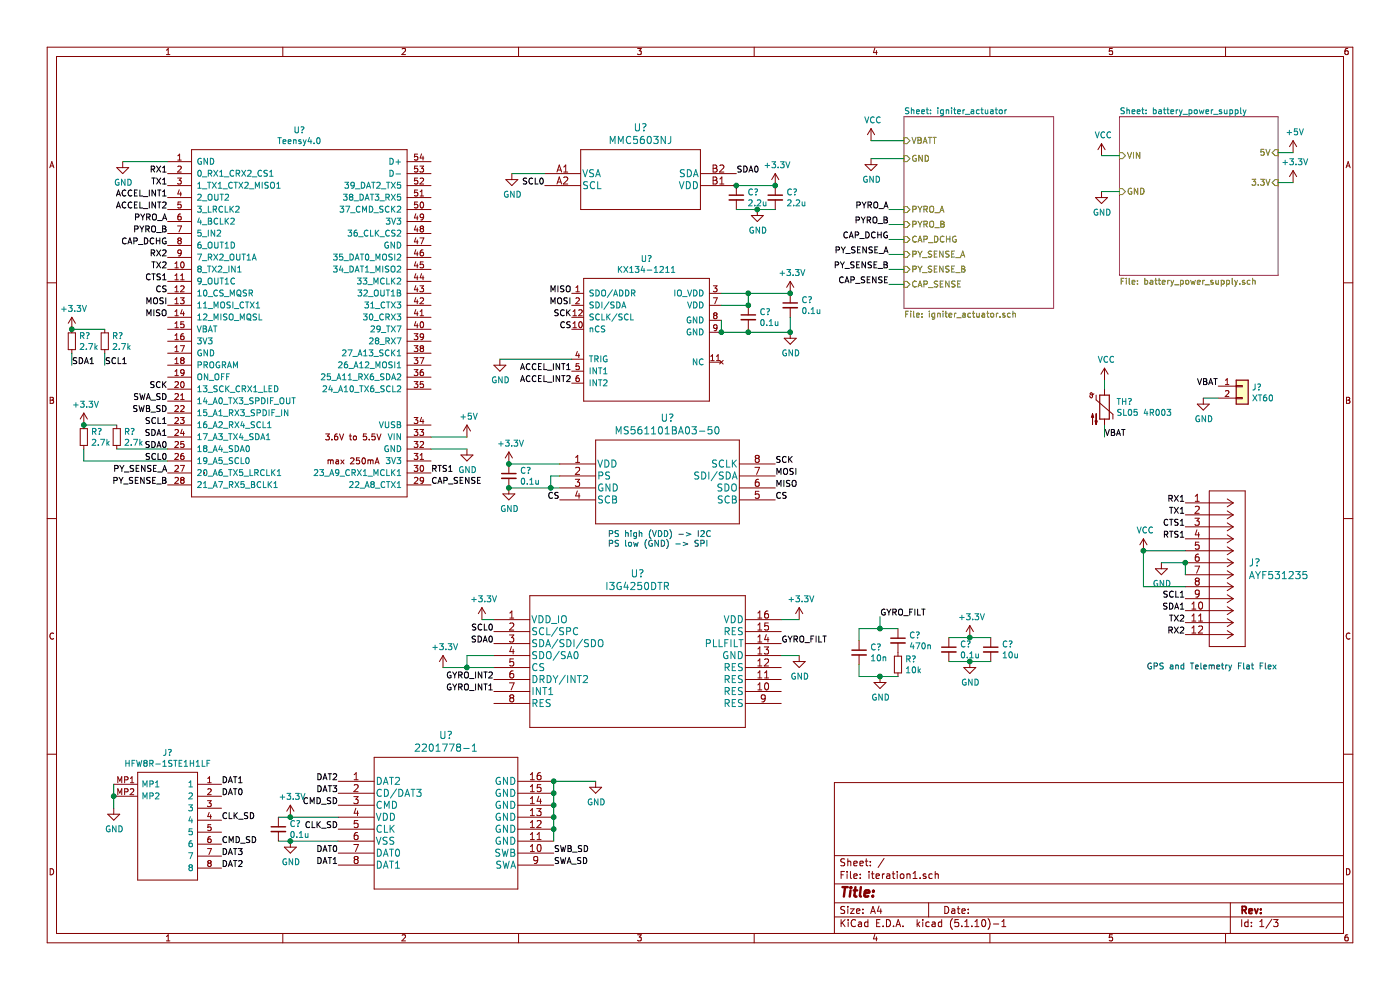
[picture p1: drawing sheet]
EESchema Schematic File Version 4
EELAYER 30 0
EELAYER END
$Descr A4 11693 8268
encoding utf-8
Sheet 1 3
Title ""
Date ""
Rev ""
Comp ""
Comment1 ""
Comment2 ""
Comment3 ""
Comment4 ""
$EndDescr
$Sheet
S 9350 975  1325 1325
U 60C5E9F6
F0 "battery_power_supply" 50
F1 "battery_power_supply.sch" 50
F2 "VIN" I L 9350 1300 50 
F3 "GND" I L 9350 1600 50 
F4 "5V" I R 10675 1275 50 
F5 "3.3V" I R 10675 1525 50 
$EndSheet
$Comp
L teensy:Teensy4.0 U?
U 1 1
P 2500 2700
F 0 "U?" H 2500 4315 50  0000 C CNN
F 1 "Teensy4.0" H 2500 4224 50  0000 C CNN
F 2 "" H 2100 2900 50  0001 C CNN
F 3 "" H 2100 2900 50  0001 C CNN
	1    2500 2700
	1    0    0    -1  
$EndComp
$Comp
L power:GND #PWR?
U 1 1
P 9200 1600
F 0 "#PWR?" H 9200 1350 50  0001 C CNN
F 1 "GND" H 9205 1427 50  0000 C CNN
F 2 "" H 9200 1600 50  0001 C CNN
F 3 "" H 9200 1600 50  0001 C CNN
	1    9200 1600
	1    0    0    -1  
$EndComp
$Comp
L power:+5V #PWR?
U 1 1
P 10800 1275
F 0 "#PWR?" H 10800 1125 50  0001 C CNN
F 1 "+5V" H 10815 1448 50  0000 C CNN
F 2 "" H 10800 1275 50  0001 C CNN
F 3 "" H 10800 1275 50  0001 C CNN
	1    10800 1275
	1    0    0    -1  
$EndComp
$Comp
L power:+3.3V #PWR?
U 1 1
P 10800 1525
F 0 "#PWR?" H 10800 1375 50  0001 C CNN
F 1 "+3.3V" H 10815 1698 50  0000 C CNN
F 2 "" H 10800 1525 50  0001 C CNN
F 3 "" H 10800 1525 50  0001 C CNN
	1    10800 1525
	1    0    0    -1  
$EndComp
Wire Wire Line
	10675 1275 10800 1275
Wire Wire Line
	10675 1525 10800 1525
Wire Wire Line
	9200 1600 9350 1600
$Comp
L power:VCC #PWR?
U 1 1
P 9200 1300
F 0 "#PWR?" H 9200 1150 50  0001 C CNN
F 1 "VCC" H 9215 1473 50  0000 C CNN
F 2 "" H 9200 1300 50  0001 C CNN
F 3 "" H 9200 1300 50  0001 C CNN
	1    9200 1300
	1    0    0    -1  
$EndComp
Wire Wire Line
	9200 1300 9350 1300
$Comp
L power:GND #PWR?
U 1 1
P 1025 1350
F 0 "#PWR?" H 1025 1100 50  0001 C CNN
F 1 "GND" H 1030 1177 50  0000 C CNN
F 2 "" H 1025 1350 50  0001 C CNN
F 3 "" H 1025 1350 50  0001 C CNN
	1    1025 1350
	1    0    0    -1  
$EndComp
Wire Wire Line
	1025 1350 1400 1350
$Comp
L power:GND #PWR?
U 1 1
P 3900 3750
F 0 "#PWR?" H 3900 3500 50  0001 C CNN
F 1 "GND" H 3905 3577 50  0000 C CNN
F 2 "" H 3900 3750 50  0001 C CNN
F 3 "" H 3900 3750 50  0001 C CNN
	1    3900 3750
	1    0    0    -1  
$EndComp
$Comp
L power:+5V #PWR?
U 1 1
P 3900 3650
F 0 "#PWR?" H 3900 3500 50  0001 C CNN
F 1 "+5V" H 3915 3823 50  0000 C CNN
F 2 "" H 3900 3650 50  0001 C CNN
F 3 "" H 3900 3650 50  0001 C CNN
	1    3900 3650
	1    0    0    -1  
$EndComp
$Comp
L symbols:MMC5603NJ U?
U 1 1
P 4550 1450
F 0 "U?" H 5350 1837 60  0000 C CNN
F 1 "MMC5603NJ" H 5350 1731 60  0000 C CNN
F 2 "WLP4_0P82X0P82_MEM" H 5350 1690 60  0001 C CNN
F 3 "" H 4550 1450 60  0000 C CNN
	1    4550 1450
	1    0    0    -1  
$EndComp
$Comp
L power:GND #PWR?
U 1 1
P 4275 1450
F 0 "#PWR?" H 4275 1200 50  0001 C CNN
F 1 "GND" H 4280 1277 50  0000 C CNN
F 2 "" H 4275 1450 50  0001 C CNN
F 3 "" H 4275 1450 50  0001 C CNN
	1    4275 1450
	1    0    0    -1  
$EndComp
Wire Wire Line
	4275 1450 4550 1450
$Comp
L power:+3.3V #PWR?
U 1 1
P 6475 1550
F 0 "#PWR?" H 6475 1400 50  0001 C CNN
F 1 "+3.3V" H 6490 1723 50  0000 C CNN
F 2 "" H 6475 1550 50  0001 C CNN
F 3 "" H 6475 1550 50  0001 C CNN
	1    6475 1550
	1    0    0    -1  
$EndComp
$Comp
L Device:R_Small R?
U 1 1
P 975 3650
F 0 "R?" H 1034 3696 50  0000 L CNN
F 1 "2.7k" H 1034 3605 50  0000 L CNN
F 2 "" H 975 3650 50  0001 C CNN
F 3 "~" H 975 3650 50  0001 C CNN
	1    975  3650
	1    0    0    -1  
$EndComp
$Comp
L Device:R_Small R?
U 1 1
P 700 3650
F 0 "R?" H 759 3696 50  0000 L CNN
F 1 "2.7k" H 759 3605 50  0000 L CNN
F 2 "" H 700 3650 50  0001 C CNN
F 3 "~" H 700 3650 50  0001 C CNN
	1    700  3650
	1    0    0    -1  
$EndComp
$Comp
L symbols:KX134-1211 U?
U 1 1
P 5425 2850
F 0 "U?" H 5400 3540 50  0000 C CNN
F 1 "KX134-1211" H 5400 3449 50  0000 C CNN
F 2 "" H 5425 3575 50  0001 C CNN
F 3 "" H 5425 3575 50  0001 C CNN
	1    5425 2850
	1    0    0    -1  
$EndComp
$Comp
L power:+3.3V #PWR?
U 1 1
P 6600 2450
F 0 "#PWR?" H 6600 2300 50  0001 C CNN
F 1 "+3.3V" H 6615 2623 50  0000 C CNN
F 2 "" H 6600 2450 50  0001 C CNN
F 3 "" H 6600 2450 50  0001 C CNN
	1    6600 2450
	1    0    0    -1  
$EndComp
Wire Wire Line
	6025 2675 6025 2775
$Comp
L Device:C_Small C?
U 1 1
P 6250 2650
F 0 "C?" H 6342 2696 50  0000 L CNN
F 1 "0.1u" H 6342 2605 50  0000 L CNN
F 2 "" H 6250 2650 50  0001 C CNN
F 3 "~" H 6250 2650 50  0001 C CNN
	1    6250 2650
	1    0    0    -1  
$EndComp
$Comp
L Device:C_Small C?
U 1 1
P 6600 2550
F 0 "C?" H 6692 2596 50  0000 L CNN
F 1 "0.1u" H 6692 2505 50  0000 L CNN
F 2 "" H 6600 2550 50  0001 C CNN
F 3 "~" H 6600 2550 50  0001 C CNN
	1    6600 2550
	1    0    0    -1  
$EndComp
Wire Wire Line
	6025 2450 6250 2450
Wire Wire Line
	6025 2550 6250 2550
Wire Wire Line
	6250 2450 6250 2550
Connection ~ 6250 2450
Connection ~ 6250 2550
Wire Wire Line
	6250 2750 6250 2775
Wire Wire Line
	6250 2775 6025 2775
Connection ~ 6025 2775
Wire Wire Line
	6600 2650 6600 2775
Wire Wire Line
	6600 2775 6250 2775
Connection ~ 6250 2775
Connection ~ 6600 2450
Wire Wire Line
	6250 2450 6600 2450
$Comp
L power:GND #PWR?
U 1 1
P 4175 3000
F 0 "#PWR?" H 4175 2750 50  0001 C CNN
F 1 "GND" H 4180 2827 50  0000 C CNN
F 2 "" H 4175 3000 50  0001 C CNN
F 3 "" H 4175 3000 50  0001 C CNN
	1    4175 3000
	1    0    0    -1  
$EndComp
$Comp
L power:GND #PWR?
U 1 1
P 6600 2775
F 0 "#PWR?" H 6600 2525 50  0001 C CNN
F 1 "GND" H 6605 2602 50  0000 C CNN
F 2 "" H 6600 2775 50  0001 C CNN
F 3 "" H 6600 2775 50  0001 C CNN
	1    6600 2775
	1    0    0    -1  
$EndComp
Connection ~ 6600 2775
$Comp
L symbols:MS561101BA03-50 U?
U 1 1
P 5575 4075
F 0 "U?" H 5575 4662 60  0000 C CNN
F 1 "MS561101BA03-50" H 5575 4556 60  0000 C CNN
F 2 "SON8_MS5611_TEC" H 5575 4515 60  0001 C CNN
F 3 "" H 5575 4075 60  0000 C CNN
	1    5575 4075
	1    0    0    -1  
$EndComp
$Comp
L power:+3.3V #PWR?
U 1 1
P 4250 3875
F 0 "#PWR?" H 4250 3725 50  0001 C CNN
F 1 "+3.3V" H 4265 4048 50  0000 C CNN
F 2 "" H 4250 3875 50  0001 C CNN
F 3 "" H 4250 3875 50  0001 C CNN
	1    4250 3875
	1    0    0    -1  
$EndComp
Wire Wire Line
	4250 3875 4675 3875
$Comp
L power:GND #PWR?
U 1 1
P 4250 4075
F 0 "#PWR?" H 4250 3825 50  0001 C CNN
F 1 "GND" H 4255 3902 50  0000 C CNN
F 2 "" H 4250 4075 50  0001 C CNN
F 3 "" H 4250 4075 50  0001 C CNN
	1    4250 4075
	1    0    0    -1  
$EndComp
$Comp
L Device:C_Small C?
U 1 1
P 4250 3975
F 0 "C?" H 4342 4021 50  0000 L CNN
F 1 "0.1u" H 4342 3930 50  0000 L CNN
F 2 "" H 4250 3975 50  0001 C CNN
F 3 "~" H 4250 3975 50  0001 C CNN
	1    4250 3975
	1    0    0    -1  
$EndComp
Connection ~ 4250 3875
Wire Wire Line
	4250 4075 4600 4075
Connection ~ 4250 4075
Wire Wire Line
	4675 3975 4600 3975
Wire Wire Line
	4600 3975 4600 4075
Connection ~ 4600 4075
Wire Wire Line
	4600 4075 4675 4075
Text Notes 5075 4575 0    50   ~ 0
PS high (VDD) -> I2C\nPS low (GND) -> SPI
$Comp
L symbols:I3G4250DTR U?
U 1 1
P 4125 5175
F 0 "U?" H 5325 5562 60  0000 C CNN
F 1 "I3G4250DTR" H 5325 5456 60  0000 C CNN
F 2 "LGA-16_4X4X1_STM" H 5325 5415 60  0001 C CNN
F 3 "" H 4125 5175 60  0000 C CNN
	1    4125 5175
	1    0    0    -1  
$EndComp
$Comp
L power:+3.3V #PWR?
U 1 1
P 4025 5175
F 0 "#PWR?" H 4025 5025 50  0001 C CNN
F 1 "+3.3V" H 4040 5348 50  0000 C CNN
F 2 "" H 4025 5175 50  0001 C CNN
F 3 "" H 4025 5175 50  0001 C CNN
	1    4025 5175
	1    0    0    -1  
$EndComp
Wire Wire Line
	4025 5175 4125 5175
$Comp
L power:+3.3V #PWR?
U 1 1
P 8100 5325
F 0 "#PWR?" H 8100 5175 50  0001 C CNN
F 1 "+3.3V" H 8115 5498 50  0000 C CNN
F 2 "" H 8100 5325 50  0001 C CNN
F 3 "" H 8100 5325 50  0001 C CNN
	1    8100 5325
	1    0    0    -1  
$EndComp
$Comp
L Device:C_Small C?
U 1 1
P 7925 5425
F 0 "C?" H 8017 5471 50  0000 L CNN
F 1 "0.1u" H 8017 5380 50  0000 L CNN
F 2 "" H 7925 5425 50  0001 C CNN
F 3 "~" H 7925 5425 50  0001 C CNN
	1    7925 5425
	1    0    0    -1  
$EndComp
$Comp
L Device:C_Small C?
U 1 1
P 8275 5425
F 0 "C?" H 8367 5471 50  0000 L CNN
F 1 "10u" H 8367 5380 50  0000 L CNN
F 2 "" H 8275 5425 50  0001 C CNN
F 3 "~" H 8275 5425 50  0001 C CNN
	1    8275 5425
	1    0    0    -1  
$EndComp
Wire Wire Line
	8275 5325 8100 5325
Connection ~ 8100 5325
Wire Wire Line
	8100 5325 7925 5325
Wire Wire Line
	7925 5525 8100 5525
$Comp
L power:GND #PWR?
U 1 1
P 8100 5525
F 0 "#PWR?" H 8100 5275 50  0001 C CNN
F 1 "GND" H 8105 5352 50  0000 C CNN
F 2 "" H 8100 5525 50  0001 C CNN
F 3 "" H 8100 5525 50  0001 C CNN
	1    8100 5525
	1    0    0    -1  
$EndComp
Connection ~ 8100 5525
Wire Wire Line
	8100 5525 8275 5525
$Comp
L power:GND #PWR?
U 1 1
P 6675 5475
F 0 "#PWR?" H 6675 5225 50  0001 C CNN
F 1 "GND" H 6680 5302 50  0000 C CNN
F 2 "" H 6675 5475 50  0001 C CNN
F 3 "" H 6675 5475 50  0001 C CNN
	1    6675 5475
	1    0    0    -1  
$EndComp
Wire Wire Line
	6675 5475 6525 5475
Wire Wire Line
	6675 5175 6525 5175
$Comp
L power:+3.3V #PWR?
U 1 1
P 6675 5175
F 0 "#PWR?" H 6675 5025 50  0001 C CNN
F 1 "+3.3V" H 6690 5348 50  0000 C CNN
F 2 "" H 6675 5175 50  0001 C CNN
F 3 "" H 6675 5175 50  0001 C CNN
	1    6675 5175
	1    0    0    -1  
$EndComp
$Comp
L power:+3.3V #PWR?
U 1 1
P 3700 5575
F 0 "#PWR?" H 3700 5425 50  0001 C CNN
F 1 "+3.3V" H 3715 5748 50  0000 C CNN
F 2 "" H 3700 5575 50  0001 C CNN
F 3 "" H 3700 5575 50  0001 C CNN
	1    3700 5575
	1    0    0    -1  
$EndComp
Wire Wire Line
	3700 5575 3900 5575
$Comp
L Device:Thermistor_NTC TH?
U 1 1
P 9225 3400
F 0 "TH?" H 9323 3446 50  0000 L CNN
F 1 "SL05 4R003" H 9323 3355 50  0000 L CNN
F 2 "" H 9225 3450 50  0001 C CNN
F 3 "~" H 9225 3450 50  0001 C CNN
	1    9225 3400
	1    0    0    -1  
$EndComp
$Comp
L power:VCC #PWR?
U 1 1
P 9225 3175
F 0 "#PWR?" H 9225 3025 50  0001 C CNN
F 1 "VCC" H 9240 3348 50  0000 C CNN
F 2 "" H 9225 3175 50  0001 C CNN
F 3 "" H 9225 3175 50  0001 C CNN
	1    9225 3175
	1    0    0    -1  
$EndComp
Wire Wire Line
	9225 3175 9225 3250
Text Label 9225 3650 0    50   ~ 0
VBAT
Wire Wire Line
	9225 3650 9225 3550
$Comp
L Connector_Generic:Conn_01x02 J?
U 1 1
P 10375 3225
F 0 "J?" H 10455 3217 50  0000 L CNN
F 1 "XT60" H 10455 3126 50  0000 L CNN
F 2 "" H 10375 3225 50  0001 C CNN
F 3 "~" H 10375 3225 50  0001 C CNN
	1    10375 3225
	1    0    0    -1  
$EndComp
Text Label 10175 3225 2    50   ~ 0
VBAT
$Comp
L symbols:HFW8R-1STE1H1LF J?
U 1 1
P 1400 6750
F 0 "J?" H 1400 7215 50  0000 C CNN
F 1 "HFW8R-1STE1H1LF" H 1400 7124 50  0000 C CNN
F 2 "HFW8R1STE1H1LF" H 1100 7150 50  0001 L CNN
F 3 "https://www.amphenol-icc.com/media/wysiwyg/files/documentation/datasheet/flex/flexconnectors_100mm.pdf" H 1600 7400 50  0001 L CNN
	1    1400 6750
	1    0    0    -1  
$EndComp
$Comp
L symbols:2201778-1 U?
U 1 1
P 2825 6525
F 0 "U?" H 3725 6912 60  0000 C CNN
F 1 "2201778-1" H 3725 6806 60  0000 C CNN
F 2 "2201778-1_TEC" H 3725 6765 60  0001 C CNN
F 3 "" H 2825 6525 60  0000 C CNN
	1    2825 6525
	1    0    0    -1  
$EndComp
Text Label 1850 6550 0    50   ~ 0
DAT1
Text Label 1850 6650 0    50   ~ 0
DAT0
Text Label 1850 6850 0    50   ~ 0
CLK_SD
Text Label 1850 7050 0    50   ~ 0
CMD_SD
Text Label 1850 7150 0    50   ~ 0
DAT3
Text Label 1850 7250 0    50   ~ 0
DAT2
Text Label 2825 6525 2    50   ~ 0
DAT2
Text Label 2825 6625 2    50   ~ 0
DAT3
Text Label 2825 6725 2    50   ~ 0
CMD_SD
Text Label 2825 6925 2    50   ~ 0
CLK_SD
Text Label 2825 7125 2    50   ~ 0
DAT0
Text Label 2825 7225 2    50   ~ 0
DAT1
$Comp
L power:GND #PWR?
U 1 1
P 2425 7025
F 0 "#PWR?" H 2425 6775 50  0001 C CNN
F 1 "GND" H 2430 6852 50  0000 C CNN
F 2 "" H 2425 7025 50  0001 C CNN
F 3 "" H 2425 7025 50  0001 C CNN
	1    2425 7025
	1    0    0    -1  
$EndComp
Wire Wire Line
	2425 7025 2825 7025
$Comp
L power:GND #PWR?
U 1 1
P 950 6750
F 0 "#PWR?" H 950 6500 50  0001 C CNN
F 1 "GND" H 955 6577 50  0000 C CNN
F 2 "" H 950 6750 50  0001 C CNN
F 3 "" H 950 6750 50  0001 C CNN
	1    950  6750
	1    0    0    -1  
$EndComp
Wire Wire Line
	950  6750 950  6650
Connection ~ 950  6650
Wire Wire Line
	950  6650 950  6550
$Comp
L power:GND #PWR?
U 1 1
P 4975 6525
F 0 "#PWR?" H 4975 6275 50  0001 C CNN
F 1 "GND" H 4980 6352 50  0000 C CNN
F 2 "" H 4975 6525 50  0001 C CNN
F 3 "" H 4975 6525 50  0001 C CNN
	1    4975 6525
	1    0    0    -1  
$EndComp
Wire Wire Line
	4625 7025 4625 6925
Connection ~ 4625 6625
Wire Wire Line
	4625 6625 4625 6525
Connection ~ 4625 6725
Wire Wire Line
	4625 6725 4625 6625
Connection ~ 4625 6825
Wire Wire Line
	4625 6825 4625 6725
Connection ~ 4625 6925
Wire Wire Line
	4625 6925 4625 6825
$Comp
L Device:C_Small C?
U 1 1
P 2325 6925
F 0 "C?" H 2417 6971 50  0000 L CNN
F 1 "0.1u" H 2417 6880 50  0000 L CNN
F 2 "" H 2325 6925 50  0001 C CNN
F 3 "~" H 2325 6925 50  0001 C CNN
	1    2325 6925
	1    0    0    -1  
$EndComp
$Comp
L power:+3.3V #PWR?
U 1 1
P 2425 6825
F 0 "#PWR?" H 2425 6675 50  0001 C CNN
F 1 "+3.3V" H 2440 6998 50  0000 C CNN
F 2 "" H 2425 6825 50  0001 C CNN
F 3 "" H 2425 6825 50  0001 C CNN
	1    2425 6825
	1    0    0    -1  
$EndComp
Wire Wire Line
	2425 6825 2825 6825
Wire Wire Line
	2325 6825 2425 6825
Connection ~ 2425 6825
Wire Wire Line
	2325 7025 2425 7025
Connection ~ 2425 7025
Text Label 1400 1450 2    50   ~ 0
RX1
Text Label 1400 1550 2    50   ~ 0
TX1
Text Label 1400 2150 2    50   ~ 0
RX2
Text Label 1400 2250 2    50   ~ 0
TX2
Text Label 1400 2550 2    50   ~ 0
MOSI
Text Label 1400 2650 2    50   ~ 0
MISO
Text Label 1400 2450 2    50   ~ 0
CS
Text Label 1400 3250 2    50   ~ 0
SCK
Text Label 1400 3750 2    50   ~ 0
SDA0
Text Label 1400 3850 2    50   ~ 0
SCL0
Wire Wire Line
	4125 5475 3900 5475
Wire Wire Line
	3900 5475 3900 5575
Connection ~ 3900 5575
Wire Wire Line
	3900 5575 4125 5575
Text Label 4775 2450 2    50   ~ 0
MISO
Text Label 4775 2550 2    50   ~ 0
MOSI
Text Label 4775 2650 2    50   ~ 0
SCK
Text Label 4775 2750 2    50   ~ 0
CS
Text Label 1400 1650 2    50   ~ 0
ACCEL_INT1
Text Label 1400 1750 2    50   ~ 0
ACCEL_INT2
Text Label 4775 3100 2    50   ~ 0
ACCEL_INT1
Text Label 4775 3200 2    50   ~ 0
ACCEL_INT2
Wire Wire Line
	4175 3000 4775 3000
Text Label 6475 3975 0    50   ~ 0
MOSI
Text Label 6475 4075 0    50   ~ 0
MISO
Text Label 6475 3875 0    50   ~ 0
SCK
Text Label 6475 4175 0    50   ~ 0
CS
Text Label 4675 4175 2    50   ~ 0
CS
Text Label 6150 1450 0    50   ~ 0
SDA0
Text Label 4550 1550 2    50   ~ 0
SCL0
Text Label 4125 5275 2    50   ~ 0
SCL0
Text Label 4125 5375 2    50   ~ 0
SDA0
Text Label 4125 5675 2    50   ~ 0
GYRO_INT2
Text Label 4125 5775 2    50   ~ 0
GYRO_INT1
$Comp
L Device:C_Small C?
U 1 1
P 7175 5450
F 0 "C?" H 7267 5496 50  0000 L CNN
F 1 "10n" H 7267 5405 50  0000 L CNN
F 2 "" H 7175 5450 50  0001 C CNN
F 3 "~" H 7175 5450 50  0001 C CNN
	1    7175 5450
	1    0    0    -1  
$EndComp
$Comp
L Device:C_Small C?
U 1 1
P 7500 5350
F 0 "C?" H 7592 5396 50  0000 L CNN
F 1 "470n" H 7592 5305 50  0000 L CNN
F 2 "" H 7500 5350 50  0001 C CNN
F 3 "~" H 7500 5350 50  0001 C CNN
	1    7500 5350
	1    0    0    -1  
$EndComp
$Comp
L Device:R_Small R?
U 1 1
P 7500 5550
F 0 "R?" H 7559 5596 50  0000 L CNN
F 1 "10k" H 7559 5505 50  0000 L CNN
F 2 "" H 7500 5550 50  0001 C CNN
F 3 "~" H 7500 5550 50  0001 C CNN
	1    7500 5550
	1    0    0    -1  
$EndComp
Wire Wire Line
	7175 5350 7175 5250
Wire Wire Line
	7175 5250 7350 5250
Wire Wire Line
	7175 5550 7175 5650
Wire Wire Line
	7175 5650 7350 5650
$Comp
L power:GND #PWR?
U 1 1
P 7350 5650
F 0 "#PWR?" H 7350 5400 50  0001 C CNN
F 1 "GND" H 7355 5477 50  0000 C CNN
F 2 "" H 7350 5650 50  0001 C CNN
F 3 "" H 7350 5650 50  0001 C CNN
	1    7350 5650
	1    0    0    -1  
$EndComp
Connection ~ 7350 5650
Wire Wire Line
	7350 5650 7500 5650
Text Label 6525 5375 0    50   ~ 0
GYRO_FILT
Text Label 7350 5150 0    50   ~ 0
GYRO_FILT
Wire Wire Line
	7350 5150 7350 5250
Connection ~ 7350 5250
Wire Wire Line
	7350 5250 7500 5250
Wire Wire Line
	975  3750 1400 3750
Wire Wire Line
	700  3850 1400 3850
Wire Wire Line
	700  3550 975  3550
Wire Wire Line
	700  3750 700  3850
Connection ~ 700  3550
$Comp
L power:+3.3V #PWR?
U 1 1
P 700 3550
F 0 "#PWR?" H 700 3400 50  0001 C CNN
F 1 "+3.3V" H 715 3723 50  0000 C CNN
F 2 "" H 700 3550 50  0001 C CNN
F 3 "" H 700 3550 50  0001 C CNN
	1    700  3550
	1    0    0    -1  
$EndComp
Wire Wire Line
	6325 1750 6475 1750
Connection ~ 6325 1750
$Comp
L power:GND #PWR?
U 1 1
P 6325 1750
F 0 "#PWR?" H 6325 1500 50  0001 C CNN
F 1 "GND" H 6330 1577 50  0000 C CNN
F 2 "" H 6325 1750 50  0001 C CNN
F 3 "" H 6325 1750 50  0001 C CNN
	1    6325 1750
	1    0    0    -1  
$EndComp
Wire Wire Line
	6150 1750 6325 1750
$Comp
L Device:C_Small C?
U 1 1
P 6150 1650
F 0 "C?" H 6242 1696 50  0000 L CNN
F 1 "2.2u" H 6242 1605 50  0000 L CNN
F 2 "" H 6150 1650 50  0001 C CNN
F 3 "~" H 6150 1650 50  0001 C CNN
	1    6150 1650
	1    0    0    -1  
$EndComp
$Comp
L Device:C_Small C?
U 1 1
P 6475 1650
F 0 "C?" H 6567 1696 50  0000 L CNN
F 1 "2.2u" H 6567 1605 50  0000 L CNN
F 2 "" H 6475 1650 50  0001 C CNN
F 3 "~" H 6475 1650 50  0001 C CNN
	1    6475 1650
	1    0    0    -1  
$EndComp
Connection ~ 6150 1550
Wire Wire Line
	6150 1550 6475 1550
Connection ~ 6475 1550
Wire Wire Line
	4625 6525 4975 6525
Connection ~ 4625 6525
Text Label 4625 7225 0    50   ~ 0
SWA_SD
Text Label 4625 7125 0    50   ~ 0
SWB_SD
Text Label 1400 3350 2    50   ~ 0
SWA_SD
Text Label 1400 3450 2    50   ~ 0
SWB_SD
$Sheet
S 7550 975  1250 1600
U 60C5ED9B
F0 "igniter_actuator" 50
F1 "igniter_actuator.sch" 50
F2 "VBATT" I L 7550 1175 50 
F3 "GND" I L 7550 1325 50 
F4 "PYRO_A" I L 7550 1750 50 
F5 "PYRO_B" I L 7550 1875 50 
F6 "CAP_DCHG" I L 7550 2000 50 
F7 "PY_SENSE_A" I L 7550 2125 50 
F8 "PY_SENSE_B" I L 7550 2250 50 
F9 "CAP_SENSE" I L 7550 2375 50 
$EndSheet
$Comp
L power:VCC #PWR?
U 1 1
P 7275 1175
F 0 "#PWR?" H 7275 1025 50  0001 C CNN
F 1 "VCC" H 7290 1348 50  0000 C CNN
F 2 "" H 7275 1175 50  0001 C CNN
F 3 "" H 7275 1175 50  0001 C CNN
	1    7275 1175
	1    0    0    -1  
$EndComp
Wire Wire Line
	7275 1175 7550 1175
Wire Wire Line
	7550 1325 7275 1325
$Comp
L power:GND #PWR?
U 1 1
P 7275 1325
F 0 "#PWR?" H 7275 1075 50  0001 C CNN
F 1 "GND" H 7280 1152 50  0000 C CNN
F 2 "" H 7275 1325 50  0001 C CNN
F 3 "" H 7275 1325 50  0001 C CNN
	1    7275 1325
	1    0    0    -1  
$EndComp
Text Label 7425 1750 2    50   ~ 0
PYRO_A
Text Label 7425 1875 2    50   ~ 0
PYRO_B
Text Label 7425 2000 2    50   ~ 0
CAP_DCHG
Text Label 7425 2125 2    50   ~ 0
PY_SENSE_A
Text Label 7425 2250 2    50   ~ 0
PY_SENSE_B
Wire Wire Line
	7425 1750 7550 1750
Wire Wire Line
	7425 1875 7550 1875
Wire Wire Line
	7425 2000 7550 2000
Wire Wire Line
	7425 2125 7550 2125
Wire Wire Line
	7425 2250 7550 2250
Text Label 1400 1850 2    50   ~ 0
PYRO_A
Text Label 1400 1950 2    50   ~ 0
PYRO_B
Text Label 1400 2050 2    50   ~ 0
CAP_DCHG
Text Label 1400 3950 2    50   ~ 0
PY_SENSE_A
Text Label 1400 4050 2    50   ~ 0
PY_SENSE_B
Text Label 7425 2375 2    50   ~ 0
CAP_SENSE
Wire Wire Line
	7425 2375 7550 2375
Text Label 3600 4050 0    50   ~ 0
CAP_SENSE
Text Label 9900 4200 2    50   ~ 0
RX1
Text Label 9900 4300 2    50   ~ 0
TX1
Text Label 9900 4400 2    50   ~ 0
CTS1
Text Label 9900 4500 2    50   ~ 0
RTS1
Text Label 9900 5300 2    50   ~ 0
RX2
Text Label 9900 5200 2    50   ~ 0
TX2
Text Label 9900 5100 2    50   ~ 0
SDA1
Text Label 9900 5000 2    50   ~ 0
SCL1
$Comp
L Device:R_Small R?
U 1 1
P 875 2850
F 0 "R?" H 934 2896 50  0000 L CNN
F 1 "2.7k" H 934 2805 50  0000 L CNN
F 2 "" H 875 2850 50  0001 C CNN
F 3 "~" H 875 2850 50  0001 C CNN
	1    875  2850
	1    0    0    -1  
$EndComp
$Comp
L Device:R_Small R?
U 1 1
P 600 2850
F 0 "R?" H 659 2896 50  0000 L CNN
F 1 "2.7k" H 659 2805 50  0000 L CNN
F 2 "" H 600 2850 50  0001 C CNN
F 3 "~" H 600 2850 50  0001 C CNN
	1    600  2850
	1    0    0    -1  
$EndComp
Wire Wire Line
	600  2750 875  2750
Wire Wire Line
	600  2950 600  3050
Connection ~ 600  2750
$Comp
L power:+3.3V #PWR?
U 1 1
P 600 2750
F 0 "#PWR?" H 600 2600 50  0001 C CNN
F 1 "+3.3V" H 615 2923 50  0000 C CNN
F 2 "" H 600 2750 50  0001 C CNN
F 3 "" H 600 2750 50  0001 C CNN
	1    600  2750
	1    0    0    -1  
$EndComp
Text Label 1400 3550 2    50   ~ 0
SCL1
Text Label 1400 3650 2    50   ~ 0
SDA1
Text Label 600  3050 0    50   ~ 0
SDA1
Text Label 875  3050 0    50   ~ 0
SCL1
Wire Wire Line
	875  3050 875  2950
$Comp
L power:GND #PWR?
U 1 1
P 9700 4700
F 0 "#PWR?" H 9700 4450 50  0001 C CNN
F 1 "GND" H 9705 4527 50  0000 C CNN
F 2 "" H 9700 4700 50  0001 C CNN
F 3 "" H 9700 4700 50  0001 C CNN
	1    9700 4700
	1    0    0    -1  
$EndComp
Text Label 1400 2350 2    50   ~ 0
CTS1
Text Label 3600 3950 0    50   ~ 0
RTS1
Wire Wire Line
	3600 3650 3900 3650
Wire Wire Line
	3600 3750 3900 3750
$Comp
L power:VCC #PWR?
U 1 1
P 9550 4600
F 0 "#PWR?" H 9550 4450 50  0001 C CNN
F 1 "VCC" H 9565 4773 50  0000 C CNN
F 2 "" H 9550 4600 50  0001 C CNN
F 3 "" H 9550 4600 50  0001 C CNN
	1    9550 4600
	1    0    0    -1  
$EndComp
$Comp
L symbols:AYF531235 J?
U 1 1
P 9900 4200
F 0 "J?" H 10428 3703 60  0000 L CNN
F 1 "AYF531235" H 10428 3597 60  0000 L CNN
F 2 "CONN_AYF531235_PAN" H 10175 4365 60  0001 C CNN
F 3 "" H 9900 4200 60  0000 C CNN
	1    9900 4200
	1    0    0    -1  
$EndComp
Wire Wire Line
	9550 4600 9900 4600
Wire Wire Line
	9700 4700 9900 4700
Wire Wire Line
	9900 4700 9900 4800
Connection ~ 9900 4700
Wire Wire Line
	9550 4600 9550 4900
Wire Wire Line
	9550 4900 9900 4900
Connection ~ 9550 4600
Text Notes 9575 5600 0    50   ~ 0
GPS and Telemetry Flat Flex
$Comp
L power:GND #PWR?
U 1 1
P 10050 3325
F 0 "#PWR?" H 10050 3075 50  0001 C CNN
F 1 "GND" H 10055 3152 50  0000 C CNN
F 2 "" H 10050 3325 50  0001 C CNN
F 3 "" H 10050 3325 50  0001 C CNN
	1    10050 3325
	1    0    0    -1  
$EndComp
Wire Wire Line
	10050 3325 10175 3325
$EndSCHEMATC
